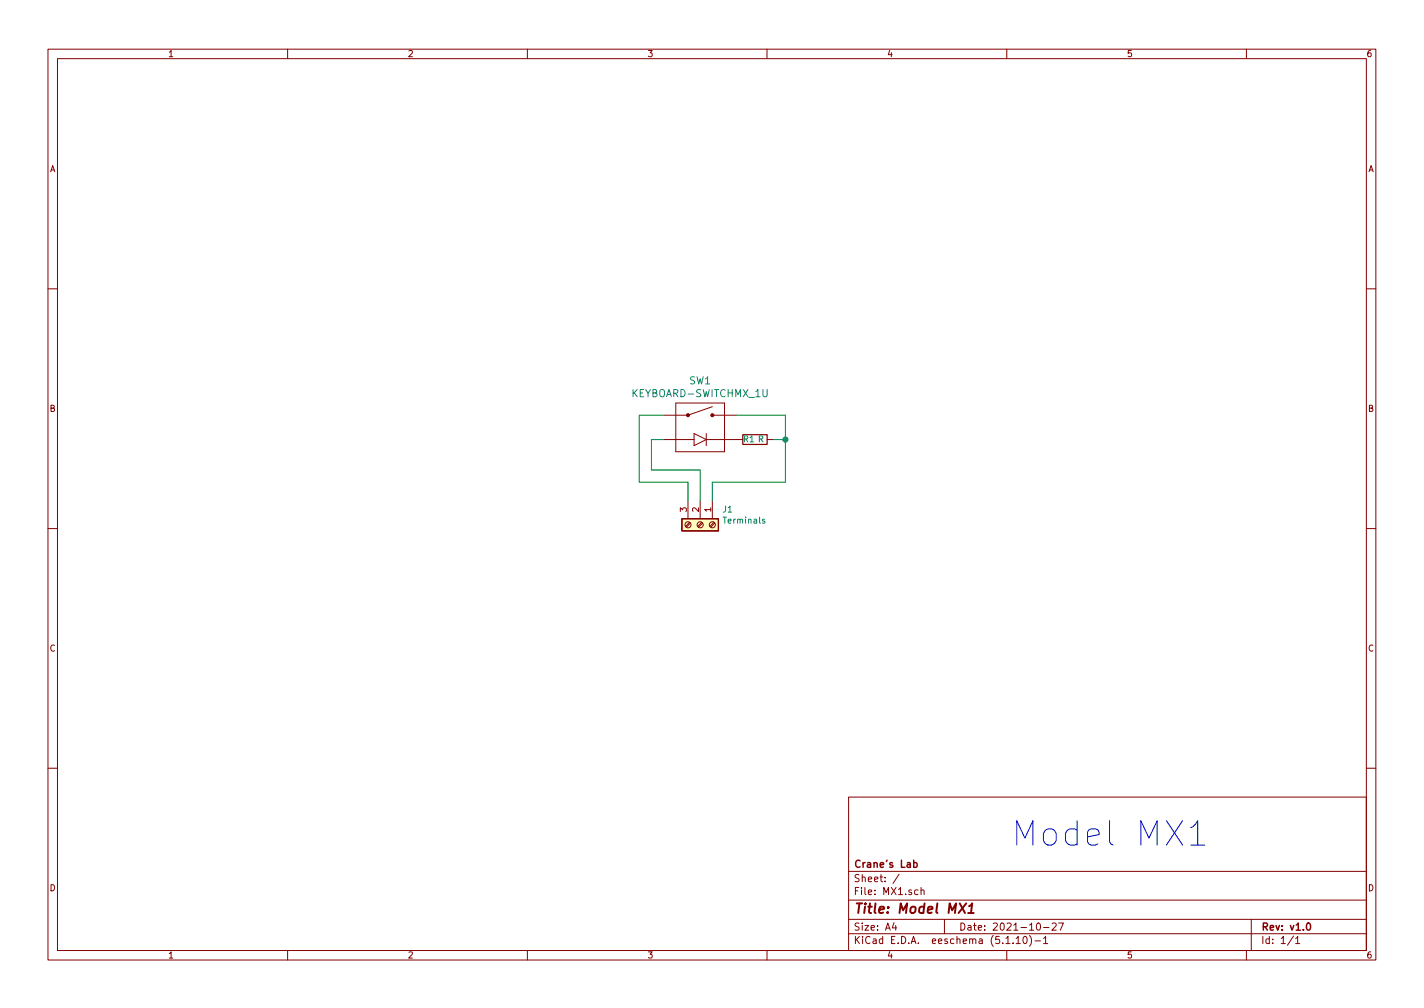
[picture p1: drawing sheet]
EESchema Schematic File Version 4
EELAYER 30 0
EELAYER END
$Descr A4 11693 8268
encoding utf-8
Sheet 1 1
Title "Model MX1"
Date "2021-10-27"
Rev "v1.0"
Comp "Crane's Lab"
Comment1 ""
Comment2 ""
Comment3 ""
Comment4 ""
$EndDescr
$Comp
L Connector:Screw_Terminal_01x03 J1
U 1 1
P 5750 4300
F 0 "J1" V 5622 4480 50  0000 L CNN
F 1 "Terminals" V 5713 4480 50  0000 L CNN
F 2 "TerminalBlock_Phoenix:TerminalBlock_Phoenix_MPT-0,5-3-2.54_1x03_P2.54mm_Horizontal" H 5750 4300 50  0001 C CNN
F 3 "~" H 5750 4300 50  0001 C CNN
	1    5750 4300
	0    1    1    0   
$EndComp
$Comp
L Model_MX1-eagle-import:KEYBOARD-SWITCHMX_1U SW1
U 1 1
P 5750 3500
F 0 "SW1" H 5750 3886 59  0000 C CNN
F 1 "KEYBOARD-SWITCHMX_1U" H 5750 3781 59  0000 C CNN
F 2 "Model_MX1:MXOnly-1U-Hotswap-LED" H 5750 3500 50  0001 C CNN
F 3 "" H 5750 3500 50  0001 C CNN
	1    5750 3500
	1    0    0    -1  
$EndComp
Wire Wire Line
	5650 4100 5650 3950
Wire Wire Line
	5650 3950 5250 3950
Wire Wire Line
	5250 3400 5450 3400
Wire Wire Line
	5250 3400 5250 3950
Wire Wire Line
	5750 4100 5750 3850
Wire Wire Line
	5750 3850 5350 3850
Wire Wire Line
	5350 3850 5350 3600
Wire Wire Line
	5350 3600 5450 3600
Wire Wire Line
	5850 4100 5850 3950
Wire Wire Line
	5850 3950 6450 3950
Wire Wire Line
	6450 3950 6450 3600
Wire Wire Line
	6450 3600 6350 3600
Wire Wire Line
	6050 3400 6450 3400
Wire Wire Line
	6450 3400 6450 3600
Connection ~ 6450 3600
$Comp
L Device:R R1
U 1 1
P 6200 3600
F 0 "R1" V 6200 3650 50  0000 C CNN
F 1 "R" V 6200 3550 50  0000 C CNN
F 2 "Model_MX1:R_SMD+THT" V 6130 3600 50  0001 C CNN
F 3 "~" H 6200 3600 50  0001 C CNN
	1    6200 3600
	0    -1   -1   0   
$EndComp
Text Notes 8300 6950 0    200  ~ 0
Model MX1
$EndSCHEMATC
